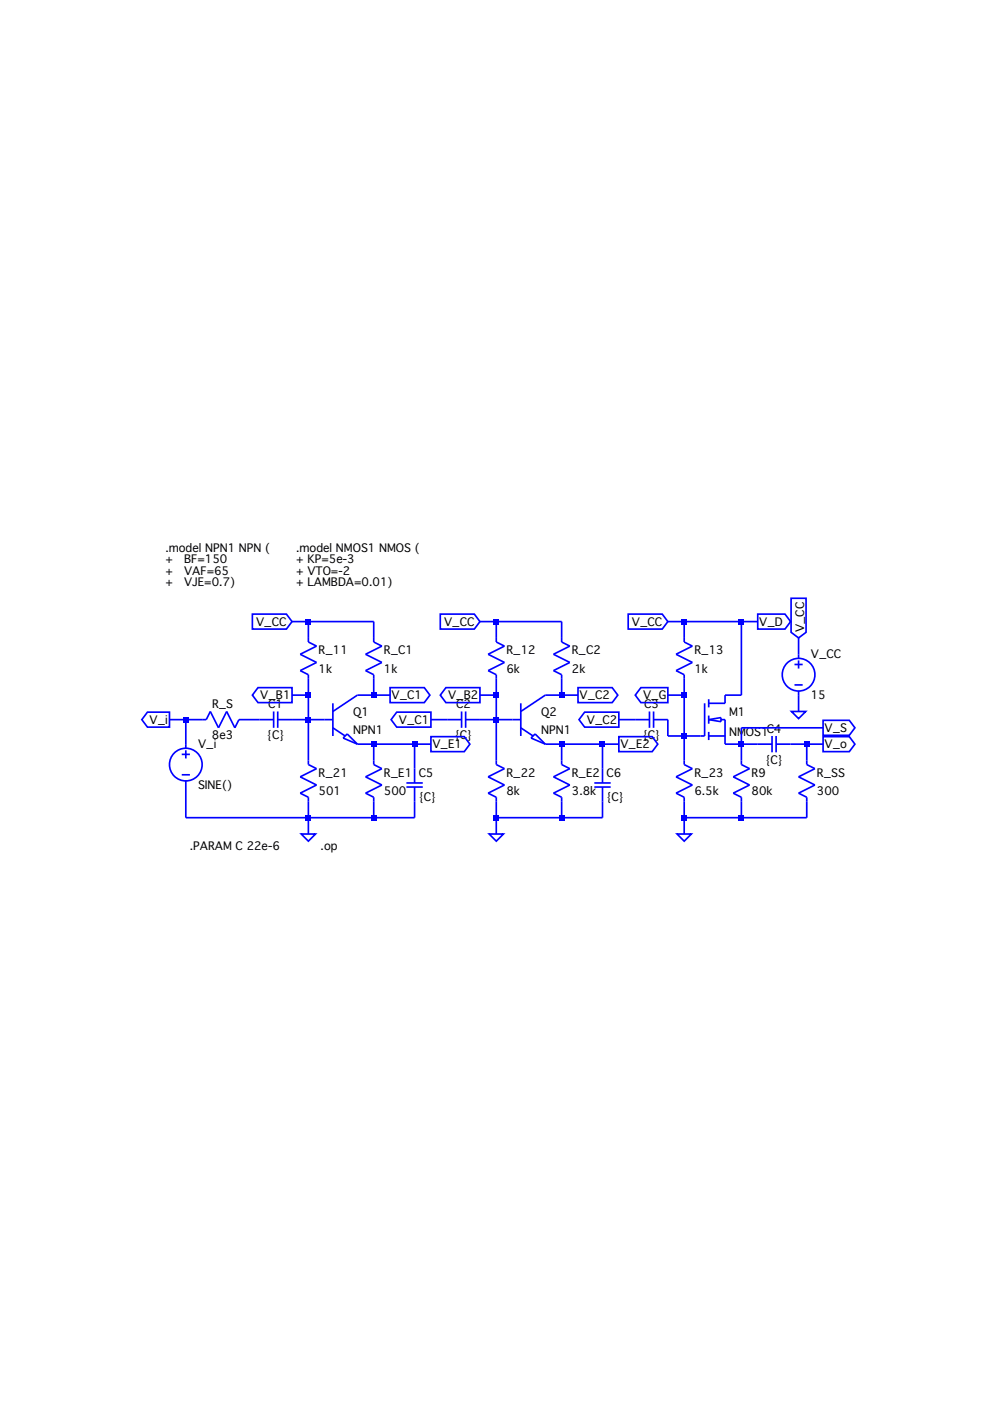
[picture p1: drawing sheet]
<svg xmlns="http://www.w3.org/2000/svg" width="210mm" height="297mm" viewBox="0 0 210 297" stroke-linecap="round" stroke-linejoin="round" font-family="sans-serif">
<g fill="none" stroke="#00f" stroke-width=".35">
<path d="M53.5 130.2h7.2l1.2 1.6-1.2 1.6h-7.2zM61.9 131.8h17.3v4.3l1.8 .9-3.5 1.7 3.5 1.8-3.5 1.7 1.7 .9v4.3M65.4 131.8v4.3l1.7 .9-3.5 1.7 3.5 1.8-3.5 1.7 1.8 .9v19l1.7 .9-3.5 1.7 3.5 1.7-3.5 1.8 1.8 .8v7.8M93.4 130.2h7.2l1.2 1.6-1.2 1.6h-7.2zM101.8 131.8h17.3v4.3l1.7 .9-3.5 1.7 3.5 1.8-3.5 1.7 1.8 .9v4.3M105.2 131.8v4.3l1.8 .9-3.5 1.7 3.5 1.8-3.5 1.7 1.7 .9v19l1.8 .9-3.5 1.7 3.5 1.7-3.5 1.8 1.7 .8v7.8M133.2 130.2h7.2l1.2 1.6-1.2 1.6h-7.2zM141.6 131.8h19.1M145.1 131.8v4.3l1.7 .9-3.5 1.7 3.5 1.8-3.5 1.7 1.8 .9v19l1.7 .9-3.5 1.7 3.5 1.7-3.5 1.8 1.8 .8v7.8M157.2 131.8v15.6h-3.5v1.7h-3.4M160.7 130.2h5.7l1.2 1.6-1.2 1.6h-5.7zM167.7 126.8h3.2v7.3l-1.6 1.2-1.6-1.2z"/>
<path d="M169.3 135.3v4.3M31.3 151h4.6v3.2h-4.6l-1.2-1.6zM35.9 152.6h7.8l.9-1.8 1.7 3.5 1.8-3.5 1.7 3.5 .9-1.7h7.3M38.5 159.9h1.8M39.4 152.6v6M39.4 159.1v1.7M54.7 145.8h7.2v3.2h-7.2l-1.2-1.6zM58 150.8v3.5M58.9 152.6h11.7M58.9 150.8v3.5M61.9 147.4h3.5M70.6 154.3l2.6 1.7"/>
<path d="M70.6 149.1v6.9M72.7 156.5l.9-.9 2.2 2.2zM75.8 157.8h15.6M79.2 157.8v4.3l1.8 .9-3.5 1.7 3.5 1.7-3.5 1.8 1.7 .8v4.4M82.7 145.8h7.3l1.1 1.6-1.1 1.6h-7.3zM82.7 147.4h-6.9l-5.2 3.4M84.1 151h7.3v3.2h-7.3l-1.2-1.6zM87.9 157.8v8.2M91.4 156.2h7l1.2 1.6-1.2 1.6h-7zM91.4 152.6h6.5M94.5 145.8h7.3v3.2h-7.3l-1.1-1.6zM97.9 150.8v3.5"/>
<path d="M98.7 152.6h11.7M98.7 150.8v3.5M101.8 147.4h3.4M110.4 154.3l2.6 1.7M110.4 149.1v6.9M112.6 156.5l.9-.9 2.1 2.2zM115.6 157.8h15.6M119.1 157.8v4.3l1.7 .9-3.5 1.7 3.5 1.7-3.5 1.8 1.8 .8v4.4M122.5 145.8h7.3l1.2 1.6-1.2 1.6h-7.3zM122.5 147.4h-6.9l-5.2 3.4M124 151h7.2v3.2h-7.2l-1.2-1.6zM127.7 157.8v8.2"/>
<path d="M131.2 156.2h7.1l1.2 1.6-1.2 1.6h-7.1zM131.2 152.6h6.5M135.9 145.8h5.7v3.2h-5.7l-1.2-1.6zM137.7 150.8v3.5M138.6 150.8v3.5M141.6 147.4h3.5M149.4 149.1v6.9h-7.8v-3.4h-3M150.3 156h3.4M150.3 152.6l2.6-.5v.9zM150.3 148.2v1.8M150.3 151.7v1.7M150.3 155.2v1.7"/>
<path d="M152.9 152.6h.8v5.2h10M163.7 156v3.5M164.6 157.8h9.9M164.6 156v3.5M167.8 150.8h3l-1.5 1.6zM168.5 140.9h1.7M168.5 145.2h1.7M169.3 140v1.8M169.3 146.5v4.3M171 157.8v4.3l1.8 .9-3.5 1.7 3.5 1.7-3.5 1.8 1.7 .8v4.4h-25.9M174.5 156.2h5.6l1.2 1.6-1.2 1.6h-5.6zM174.5 152.7h5.6l1.2 1.6-1.2 1.6h-5.6z"/>
<path d="M174.5 154.3h-17.3v7.8l1.7 .9-3.4 1.7 3.4 1.7-3.4 1.8 1.7 .8v4.4M38.5 164.3h1.8M39.4 165.6v7.8h48.5v-6.5M63.9 176.8h3l-1.5 1.5zM86.2 166h3.4M86.2 166.9h3.4M103.7 176.8h3l-1.5 1.5zM126 166h3.5M126 166.9h3.5M127.7 166.9v6.5h-22.5M143.6 176.8h3l-1.5 1.5z"/>
<circle cx="169.3" cy="143.1" r="3.5"/>
<circle cx="39.4" cy="162.1" r="3.5"/>
</g>
<g fill="#00f">
<path d="M38.9 152h1v1.1h-1z"/>
<path d="M64.8 131.2h1.1v1.1h-1.1z"/>
<path d="M64.8 146.8h1.1v1.1h-1.1z"/>
<path d="M64.8 152h1.1v1.1h-1.1z"/>
<path d="M64.8 172.8h1.1v1.1h-1.1z"/>
<path d="M78.7 146.8h1.1v1.1h-1.1z"/>
<path d="M78.7 157.2h1.1v1.1h-1.1z"/>
<path d="M78.7 172.8h1.1v1.1h-1.1z"/>
<path d="M87.4 157.2h1v1.1h-1z"/>
<path d="M104.7 131.2h1.1v1.1h-1.1z"/>
<path d="M104.7 146.8h1.1v1.1h-1.1z"/>
<path d="M104.7 152h1.1v1.1h-1.1z"/>
<path d="M104.7 172.8h1.1v1.1h-1.1z"/>
<path d="M118.5 146.8h1.1v1.1h-1.1z"/>
<path d="M118.5 157.2h1.1v1.1h-1.1z"/>
<path d="M118.5 172.8h1.1v1.1h-1.1z"/>
<path d="M127.2 157.2h1.1v1.1h-1.1z"/>
<path d="M144.5 131.2h1.1v1.1h-1.1z"/>
<path d="M144.5 146.8h1.1v1.1h-1.1z"/>
<path d="M144.5 155.5h1.1v1.1h-1.1z"/>
<path d="M144.5 172.8h1.1v1.1h-1.1z"/>
<path d="M156.7 131.2h1v1.1h-1z"/>
<path d="M156.7 157.2h1v1.1h-1z"/>
<path d="M156.7 172.8h1v1.1h-1z"/>
<path d="M170.5 157.2h1.1v1.1h-1.1z"/>
</g>
<g font-size="2.4">
<text x="35.1" y="117.1">.model NPN1 NPN (</text>
<text x="35.1" y="119.5">+</text>
<text x="39" y="119.5">BF=150</text>
<text x="62.8" y="117.1">.model NMOS1 NMOS (</text>
<text x="62.8" y="119.5">+ KP=5e-3</text>
<text x="35.1" y="121.8">+</text>
<text x="35.1" y="124.2">+</text>
<text x="39" y="121.8">VAF=65</text>
<text x="39" y="124.2">VJE=0.7)</text>
<text x="62.8" y="121.8">+ VTO=-2</text>
<text x="62.8" y="124.2">+ LAMBDA=0.01)</text>
<text x="54.3" y="132.7">V_CC</text>
<text x="94.1" y="132.7">V_CC</text>
<text x="134" y="132.7">V_CC</text>
<text x="161" y="132.7">V_D</text>
<text x="170.5" y="134.1" transform="rotate(-90 170.5 134.1)">V_CC</text>
<text x="67.5" y="138.7">R_11</text>
<text x="67.5" y="142.6">1k</text>
<text x="81.4" y="138.7">R_C1</text>
<text x="81.4" y="142.6">1k</text>
<text x="107.4" y="138.7">R_12</text>
<text x="107.4" y="142.6">6k</text>
<text x="121.2" y="138.7">R_C2</text>
<text x="121.2" y="142.6">2k</text>
<text x="147.2" y="138.7">R_13</text>
<text x="147.2" y="142.6">1k</text>
<text x="171.9" y="139.6">V_CC</text>
<text x="55.2" y="148.3">V_B1</text>
<text x="83" y="148.3">V_C1</text>
<text x="95" y="148.3">V_B2</text>
<text x="122.9" y="148.3">V_C2</text>
<text x="136.4" y="148.3">V_G</text>
<text x="171.9" y="148.3">15</text>
<text x="31.7" y="153.5">V_i</text>
<text x="45" y="150.1">R_S</text>
<text x="56.9" y="150.1">C1</text>
<text x="74.9" y="151.7">Q1</text>
<text x="74.9" y="155.6">NPN1</text>
<text x="84.6" y="153.5">V_C1</text>
<text x="96.7" y="150.1">C2</text>
<text x="114.8" y="151.7">Q2</text>
<text x="114.8" y="155.6">NPN1</text>
<text x="124.4" y="153.5">V_C2</text>
<text x="136.6" y="150.1">C3</text>
<text x="154.6" y="151.7">M1</text>
<text x="162.6" y="155.3">C4</text>
<text x="174.8" y="155.2">V_S</text>
<text x="42" y="158.7">V_i</text>
<text x="44.9" y="156.8">8e3</text>
<text x="56.6" y="156.8">{C}</text>
<text x="91.7" y="158.7">V_E1</text>
<text x="96.4" y="156.8">{C}</text>
<text x="131.5" y="158.7">V_E2</text>
<text x="136.3" y="156.8">{C}</text>
<text x="154.6" y="156.1">NMOS1</text>
<text x="162.3" y="162">{C}</text>
<text x="174.8" y="158.7">V_o</text>
<text x="42" y="167.3">SINE()</text>
<text x="67.5" y="164.7">R_21</text>
<text x="81.4" y="164.7">R_E1</text>
<text x="88.8" y="164.7">C5</text>
<text x="107.4" y="164.7">R_22</text>
<text x="121.2" y="164.7">R_E2</text>
<text x="128.6" y="164.7">C6</text>
<text x="147.2" y="164.7">R_23</text>
<text x="159.4" y="164.7">R9</text>
<text x="173.2" y="164.7">R_SS</text>
<text x="67.5" y="168.6">501</text>
<text x="81.4" y="168.6">500</text>
<text x="88.8" y="169.9">{C}</text>
<text x="107.4" y="168.6">8k</text>
<text x="121.2" y="168.6">3.8k</text>
<text x="128.6" y="169.9">{C}</text>
<text x="147.2" y="168.6">6.5k</text>
<text x="159.4" y="168.6">80k</text>
<text x="173.2" y="168.6">300</text>
<text x="40.3" y="180.3">.PARAM C 22e-6</text>
<text x="68" y="180.3">.op</text>
</g>
</svg>
